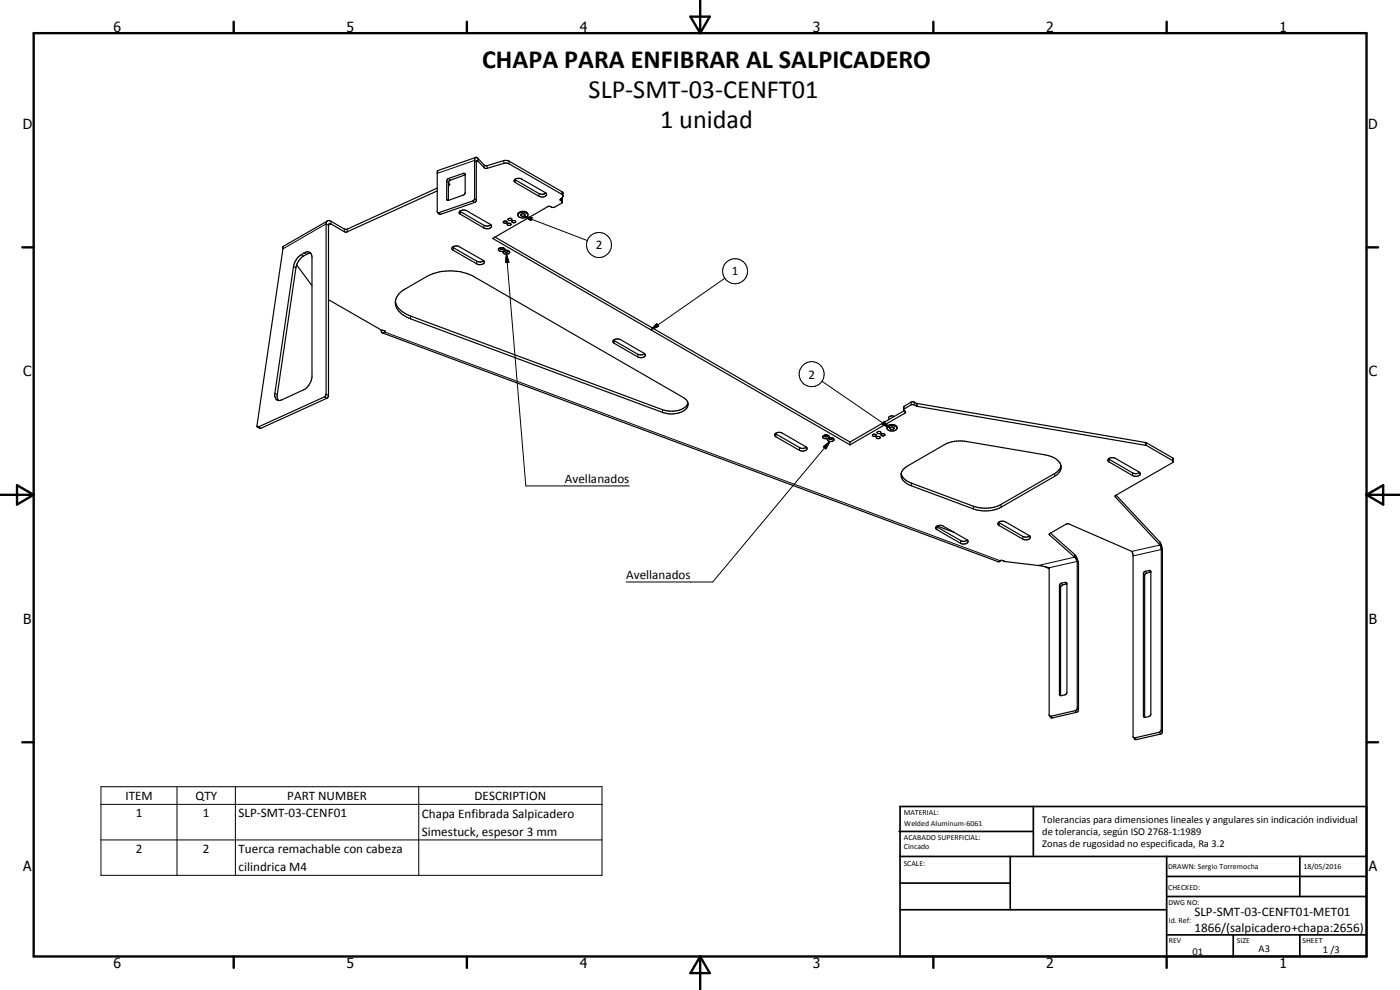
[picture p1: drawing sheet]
<svg xmlns="http://www.w3.org/2000/svg" width="420mm" height="297mm" viewBox="0 0 420 297" stroke-linecap="round" stroke-linejoin="round" font-family="sans-serif">
<g fill="none" stroke="#000" stroke-width=".35">
<path d="M131.2 56.4l-27.1 12.4-.8-.1-4.3-2.4-.6-.1-.3 .3-.2 .7-.1 51.3-.4 .6-20.1 9M131.2 57.3l-27.1 12.3-.8-.1-4.2-2.4-.5 .2v51.5l-.5 .7-19.8 9-1.1-.4M134.3 53.7l4.7-1.7 .5 .1 .1 5.9-.2 .3-4.8 1.8h-.4l-.1-.2v-5.8zM134.6 54.9l.3 .4-.3 .4M139.6 52.5l-4.4 1.6-.5 .4-.1 5.6M142.4 48.1l.5 .5M142.8 47.2l-11.3 3.9-.2 .3-.1 12.2 .6 .7h.4l10.3-3.6 .4-.4 .2-12.1 2.6 2.3 5.8-1.6 1.3 .2 15.8 9.2 .4 .4M142.8 47.2l.6 .3M142.8 47.2l-.4 .6v12l-.5 .5-10.6 3.5M143.4 47.5l2 2.1 .5 .1 5.3-1.5 1.6 .1 16 9.3 .2 .3-.1 1.1-.8 .9 .7 .8M143.4 47.5v.6M154.5 53.9a1.82 1.82 0 0 1 2-.2l7.3 4.2"/>
<path d="M154.5 53.9l-.2 .5 .4 .4 7 4.1a1.47 1.47 0 0 0 2.3-.7l-.2-.3M154.5 53.8l7.2 4.3 1.3 .2 .8-.4M168.5 59.5l.3 .3v.9M84.9 74.1l-7.8 53.6 .2 .4M84.9 74v.1M89 79.5l4.6 6.2M89.5 77.1a3.9 3.9 0 0 1 3.2-1.5l.5 .3 .4 1v36.3a5 5 0 0 1-2.6 3.8l-6.4 3a1.5 1.5 0 0 1-1.8-.2 1.5 1.5 0 0 1-.3-1.8l5.6-38 .5-1.6zM93.2 76a5.3 5.3 0 0 0-4.4 4.4l-5.6 38v1l.4 .7M98.3 66.3l-13.4 7.7M135.8 74.2a1.85 1.85 0 0 1 2.1-.2l7.4 4.4a1.17 1.17 0 0 1-1.8 1l-7.5-4.3-.4-.4zM135.8 74.2l7.5 4.3 .7 .1 1.1-.4M138 63.4l.8-.4 1.1 .1 7.2 4.2a.72 .72 0 0 1 .3 .9 .72 .72 0 0 1-.9 .4l-1.3-.2-7.2-4.2-.2-.4z"/>
<path d="M138 63.4l7.2 4.2a2.08 2.08 0 0 0 2.2-.1M148.5 71.1l106.6 61.5M150 74.4a.94 .94 0 0 1 1.5 .7l-.2 .2M150 74.4l.3 .4h.5l.3-.4M150 74.4a.51 .51 0 0 0-.4 .6 .51 .51 0 0 0 .5 .4l1.2-.1M150.2 74.3h.7M151.1 66.5a.54 .54 0 0 1 .6-.2 .54 .54 0 0 1 .3 .6h-.8zM151.5 75.2l-.1 .1a.61 .61 0 0 0 .6 .4 .61 .61 0 0 0 .6-.4l-.1-.1M151.5 75.2l-.2 .1M151.6 75.1h.7M151.7 75.1l-.2 .1M151.7 75.1a.87 .87 0 0 1 1.2 .8 1.25 1.25 0 0 1-2-.3l.4-.3"/>
<path d="M152.3 67.2a.5 .5 0 0 1 .6-.3 .5 .5 0 0 1 .3 .7 .59 .59 0 0 1-.9-.4zM152.6 65.6l.7-.1 .3 .3a.52 .52 0 0 1-.6 .4 .52 .52 0 0 1-.4-.6zM153.7 66.3a.57 .57 0 0 1 .6-.2 .57 .57 0 0 1 .4 .6 .57 .57 0 0 1-.6 .2 .57 .57 0 0 1-.4-.6zM155.6 63.8a2.01 2.01 0 0 1 2.8 .3 1.51 1.51 0 0 1-.9 1.3 1.51 1.51 0 0 1-1.6-.2 .83 .83 0 0 1-.3-1.4zM156.3 64.3a.73 .73 0 0 1 1.3 .3 .74 .74 0 0 1-1.3-.1zM158.4 64.4a1.8 1.8 0 0 0-3 .1M168.8 60.7l-2.5 1.5h-.7l-.6-.3-.6 .1-16.5 9.5 107.2 62M98.6 89.9l16.1 9.3 1 .2-.6 .5h-.4M114.3 99l.4 .9M114.7 99.9l184.8 68.6 1-.4 .8 .3M118.6 90.4a6.3 6.3 0 0 0 4.6 4.4l75.6 28.1a7 7 0 0 0 7.2-1.1l.4-.9M119.7 88.1l1.4-1.1 6.9-4a15.6 15.6 0 0 1 14.2 0l62.9 36.3a2.13 2.13 0 0 1 1.4 1.9 2.13 2.13 0 0 1-1.2 2 7.7 7.7 0 0 1-6.5 .5l-75.6-28a6.5 6.5 0 0 1-4.6-4.5l.2-1.4z"/>
<path d="M184.1 102.1a1.96 1.96 0 0 1 2.1-.2l7.1 4.1 .4 .4a1.37 1.37 0 0 1-2.3 .7l-7.1-4.1-.4-.6zM184.1 102l7.3 4.3a2.04 2.04 0 0 0 2.1-.2M232.6 130.1a2.01 2.01 0 0 1 2.2-.1l7.3 4.3a1.13 1.13 0 0 1-1.7 1l-7.5-4.2-.4-.5zM232.7 130.1l7.2 4.2a1.87 1.87 0 0 0 2.1-.1M247 130.8a1.08 1.08 0 0 1 1.9 .4 1.03 1.03 0 0 1-1.1 .5 1.03 1.03 0 0 1-.8-.8zM247.4 130.6l-.1 .2 .3 .3h.6l.2-.5M247.6 130.6h.6M248.8 131.4l.2 .5h.6l.2-.5M248.8 131.4l-.4 .2M248.8 131.4a.94 .94 0 0 1 1.5 .7 1.07 1.07 0 0 1-1.1 .4 1.07 1.07 0 0 1-.8-.8v-.1M249 131.4h.6M255.1 132.6v.9"/>
<path d="M261.9 130.4a.51 .51 0 0 1 .6-.2 .51 .51 0 0 1 .3 .7 .56 .56 0 0 1-.6 0 .56 .56 0 0 1-.3-.5zM263 131.1a.51 .51 0 0 1 .7-.2 .51 .51 0 0 1 .3 .6 .56 .56 0 0 1-.6 .1 .56 .56 0 0 1-.4-.5zM263.2 129.7l.9-.2 .3 .3-.2 .2-.6 .1zM264.4 130.3a.59 .59 0 0 1 .7-.2 .59 .59 0 0 1 .4 .5 .58 .58 0 0 1-.6 .2 .58 .58 0 0 1-.5-.5zM266.2 128.3a1.92 1.92 0 0 1 3 0M266.3 127.9a1.99 1.99 0 0 1 2.9 .2 1.39 1.39 0 0 1-2.1 1.2l-.8-.5zM267.1 128.3a.63 .63 0 0 1 .7-.3 .63 .63 0 0 1 .5 .6 .75 .75 0 0 1-1.3-.2zM268.4 125a1.03 1.03 0 0 0-1.2-.2 1.03 1.03 0 0 0-.5 1.1M271.2 122.9l2.3-1.4 .8-.1 1 .5 68.6 11.7 8.2 4.8M271.3 123.2l-16.2 9.4M271.3 123.2l-.1-.1v-1.1l2.3-1.4h.6l1 .5 68.9 11.7 7.9 4.6 .2 1.2-17.3 10-.1 .4 13.4 14.5M271.3 123.2l.5 .4-.2 .4-16.5 9.5"/>
<path d="M318.4 139.7l-.6 1.3-.9 .9-16.5 9.4a10.5 10.5 0 0 1-8.3 .6l-18.6-7a4.6 4.6 0 0 1-3-2.8M332.7 137.7l7.2 4.2a1.98 1.98 0 0 0 2.1-.1M332.8 137.6l.6-.3 1.4 .2 7 4.1a.67 .67 0 0 1 .4 .8 .67 .67 0 0 1-.7 .5l-1.6-.2-7.2-4.2-.2-.5zM271 141l1.4-1.2 11-6.4a9.8 9.8 0 0 1 6.6-.9l23.7 4a5.2 5.2 0 0 1 4.8 3.5 3.3 3.3 0 0 1-2 2.9l-16.1 9.3a10.3 10.3 0 0 1-8.3 .5l-18.6-6.9a3.8 3.8 0 0 1-3.1-3.4zM281 158l-.2 .5 .2 .3 7.3 4.2a1.44 1.44 0 0 0 2.2-.7l-.1-.2M281 158l7.3 4.2a1.77 1.77 0 0 0 2.1-.1M281.3 157.8l5 1.9M281.3 157.8l1.6-.1 7.5 4.4M281.3 157.8l-.3 .2M299.6 156.8l.9-.4 1.3 .2 7 4.1a.72 .72 0 0 1 .3 .9 .72 .72 0 0 1-.9 .4l-1.3-.2-7.2-4.2-.2-.3zM299.7 156.7l7.2 4.3 1.3 .2 .8-.4M315.2 159.9l7.3 6.5"/>
<path d="M335 148.6l13.1 14.1M301.3 168.3v.1M301.3 168.4l10.8 1.3 2 .5M313.9 170.1l.2 .1M314.1 170.2l.8 .1v44.3M314.1 170.2l.8 .4M318.1 175.3l1.5-.5h.4l.2 .3v32.7l-.5 .6-1.3 .3-.4-.3v-32.9zM320.2 175.3l-1.4 .3-.5 .6v32.5M322.5 166.4l.7 1.2 .5 1.4M322.5 166.4v.8M322.5 167.2l.8 1.2M323.3 168.4v44.1l-.2 .5-.4 .2-7.2 1.7-.6-.3"/>
<path d="M323.3 168.4l.4 .6M323.7 169v44.1l-.5 .6-7.5 1.7-.8-.7M344.8 171.2l.6 .2v43l-.4 .5-1.6 .3-.3-.4v-42.7l.3-.6 1.4-.3M345.4 171.7l-1.4 .3-.5 .5v42.7M348.1 162.7l.8 2.4v54.5l-.2 .4-.4 .3-7.3 1.6-.4-.1-.5-.6M348.1 163.5l.4 1.4v54.1l-.4 .7-7.6 1.7-.4-.3-.2-55.1-.2-.6-19.1-8.3-.7 .2-5 2.9 .1 .3 7.5 6.7M348.1 162.7v.8"/>
</g>
<g fill="none" stroke="#000" stroke-width=".3">
<path d="M134.1 59.7l.3 .4M134.1 54.3l.5 .5M134.6 53.6l.6 .5M134.7 55v.7M139 52l.5 .5M142.4 59.6l.5 .4M142.4 48.1l-11.2 3.9M143.4 48.1v.2l-.5 .2M145.3 49.5v.8M146.2 49.7v.8M151.2 48.2v.8M152.8 48.3v.8"/>
<path d="M154.7 54v.8M161.7 58.1v.8M168.3 59.6v.6M168.6 57.5v.8M168.6 59.6v.8M88.1 80l.7 .4M90.4 76.4l.7 .4M91.3 75.9l.7 .4M99.3 66.4v.8l-.7 .4-.7-.4-13 7.5M103.3 68.7v.8M104.2 68.7v.9M131.8 63.8l.5 .5"/>
<path d="M136 74.3v.8M138.2 63.5v.8M141.9 60.3l.5 .4M143.1 78.4v.8M145.2 67.6v.8M152 76.2l.7 2.5-1 .1zM152 76.2l5.8 69.6h31.1M157.2 64.9l2.5 .4-.3 .9zM157.2 64.9l19.1 7.3M115.4 99.3v.3l184.9 68.7M123.2 94.8v.9M197.1 97.1l.5 .8-2.3 1z"/>
<path d="M217.5 83.5l-22.2 15.4M82.5 118l.7 .4M97.4 119.1l.7 .4M97.9 118.2l.7 .5M184.3 102.2v.8M191.4 106.3v.8M246.7 114.4l20.4 14M77.5 128.1l.8 .4M198.8 122.9v.8M232.9 130.2v.9M239.9 134.3v.8M247.1 134l2-1.5-1.2 2.2z"/>
<path d="M249.1 132.5l-35.2 42.1h-26M265.3 126.5l1.8 1.9-2.4-1zM271.3 121.9v.8M271.6 123.4v.6M273.5 120.6v.9M274.4 120.6v.9M275 121v.8M275.3 121.1v.8M332.9 137.8v.8M343.7 132.8v.8M344 132.8v.8M351.9 137.4v.8"/>
<path d="M273.5 144.9v.9M281.2 158.1v.8M292.1 151.9v.8M299.9 156.8v.9M300.4 151.3v.9M316.5 142.1v.8M334.7 148.7v.4M339.9 141.9v.8M288.3 162.2v.8M306.9 161v.8M315 160.1v.4M318 175.6l.3 .6"/>
<path d="M318.5 175l.4 .5M319.6 174.8l.3 .5M322.5 167.2l-10.9 2.5M323.3 168.4l-8.4 1.9M343.1 172.1l.4 .5M343.8 171.4l.3 .6M344.8 171.2l.3 .5M348.1 163.5l-8.4 1.9M348.9 165.4l-.4-.5-8.4 1.9M315.5 214.9l.3 .5M318 208.3l.2 .4M322.7 213.2l.3 .5"/>
<path d="M323.3 212.5l.4 .6M343.1 214.8l.3 .4M347.9 219.7l.4 .6M348.5 219l.4 .6M30.3 236.1h150.4v26.5h-150.4zM53.1 236.1v26.5M70.6 236.1v26.5M125.7 236.1v26.5M340.7 221.4l.3 .5M30.3 241.3h150.4M30.3 252h150.4"/>
<circle cx="179.7" cy="73.5" r="3.8"/>
<circle cx="220.6" cy="81.4" r="3.7"/>
<circle cx="243.6" cy="112.3" r="3.7"/>
</g>
<g fill="none" stroke="#000" stroke-width=".71">
<path d="M10.1 9.9h400v277.1h-400zM70.1 6.5v3.4M140.1 6.5v3.4M207.2 5h5.8l-2.9 4.9zM210.1 0v9.9M280.1 6.5v3.4M350.1 6.5v3.4M6.7 74.2h3.4M410.1 74.2h3.5M.1 148.5h10M5.1 145.6l5 2.9-5 2.9zM410.1 148.5h10"/>
<path d="M410.1 148.5l5-2.9v5.8zM6.7 222.7h3.4M410.1 222.7h3.5M70.1 287v3.4M140.1 287v3.4M210.1 287v10M210.1 287l2.9 5h-5.8zM280.1 287v3.4M350.1 287v3.4"/>
</g>
<g fill="none" stroke="#000" stroke-width=".51">
<path d="M269.8 249.5h40.3M270.1 242h140v45h-140zM270.1 257h140M303.2 257v16M310.1 242v15M350.1 257v30M390.1 257v12M270.1 265h33.1M270.1 273h80M350.1 269h60M350.1 263h60M350.1 280.5h60"/>
<path d="M370.1 280.5v6.5M390.1 280.5v6.5"/>
</g>
<path d="M152 76.2l.7 2.5-1 .1zM157.2 64.9l2.5 .4-.3 .9zM197.1 97.1l.5 .8-2.3 1zM247.1 134l2-1.5-1.2 2.2zM265.3 126.5l1.8 1.9-2.4-1z" fill="#000"/>
<g font-size="7.9">
<text x="144.7" y="20.5">CHAPA PARA ENFIBRAR AL SALPICADERO</text>
<text x="176.6" y="29.5">SLP-SMT-03-CENFT01</text>
<text x="198.1" y="38.5">1 unidad</text>
</g>
<g font-size="4.2">
<text x="34" y="9.6">6</text>
<text x="104" y="9.6">5</text>
<text x="174" y="9.6">4</text>
<text x="244" y="9.6">3</text>
<text x="314" y="9.6">2</text>
<text x="384" y="9.6">1</text>
<text x="6.8" y="38.7">D</text>
<text x="410.6" y="38.7">D</text>
<text x="7" y="112.9">C</text>
<text x="410.8" y="112.9">C</text>
<text x="7" y="187.1">B</text>
<text x="410.8" y="187.1">B</text>
<text x="7" y="261.4">A</text>
<text x="410.8" y="261.4">A</text>
<text x="34" y="290.4">6</text>
<text x="104" y="290.4">5</text>
<text x="174" y="290.4">4</text>
<text x="244" y="290.4">3</text>
<text x="314" y="290.4">2</text>
<text x="384" y="290.4">1</text>
</g>
<g font-size="3.9">
<text x="178.8" y="74.8">2</text>
<text x="219.6" y="82.6">1</text>
<text x="242.6" y="113.6">2</text>
<text x="169.5" y="144.8">Avellanados</text>
<text x="187.9" y="173.6">Avellanados</text>
<text x="37.7" y="239.9">ITEM</text>
<text x="58.7" y="240">QTY</text>
<text x="86.2" y="239.9">PART NUMBER</text>
<text x="142.4" y="240">DESCRIPTION</text>
<text x="40.8" y="245.3">1</text>
<text x="60.9" y="245.3">1</text>
<text x="71.6" y="245.3">SLP-SMT-03-CENF01</text>
<text x="126.6" y="245.4">Chapa Enfibrada Salpicadero</text>
<text x="126.6" y="250.7">Simestuck, espesor 3 mm</text>
<text x="40.8" y="255.9">2</text>
<text x="60.9" y="255.9">2</text>
<text x="71.6" y="256">Tuerca remachable con cabeza</text>
<text x="71.6" y="261.3">cilindrica M4</text>
<text x="358.5" y="275">SLP-SMT-03-CENFT01-MET01</text>
<text x="358.5" y="279.7">1866/(salpicadero+chapa:2656)</text>
</g>
<g font-size="3.1">
<text x="312.7" y="246.8">Tolerancias para dimensiones lineales y angulares sin indicación individual</text>
<text x="312.7" y="250.4">de tolerancia, según ISO 2768-1:1989</text>
<text x="312.7" y="254">Zonas de rugosidad no especificada, Ra 3.2</text>
<text x="357.9" y="286.4">01</text>
<text x="377.7" y="285.6">A3</text>
<text x="397" y="285.9">1 /3</text>
</g>
<g font-size="2.4">
<text x="271.2" y="244.4">MATERIAL:</text>
<text x="271.3" y="252">ACABADO SUPERFICIAL:</text>
<text x="271.4" y="247.9">Welded Aluminum-6061</text>
<text x="271.3" y="254.6">Cincado</text>
<text x="271.2" y="259.7">SCALE:</text>
<text x="350.6" y="260.8">DRAWN: Sergio Torremocha</text>
<text x="391.2" y="260.6">18/05/2016</text>
<text x="350.6" y="267">CHECKED:</text>
<text x="350.6" y="271.4">DWG NO:</text>
<text x="350.8" y="276.9">Id. Ref:</text>
<text x="350.8" y="282.8">REV</text>
<text x="371.2" y="282.9">SIZE</text>
<text x="390.9" y="282.9">SHEET</text>
</g>
</svg>
